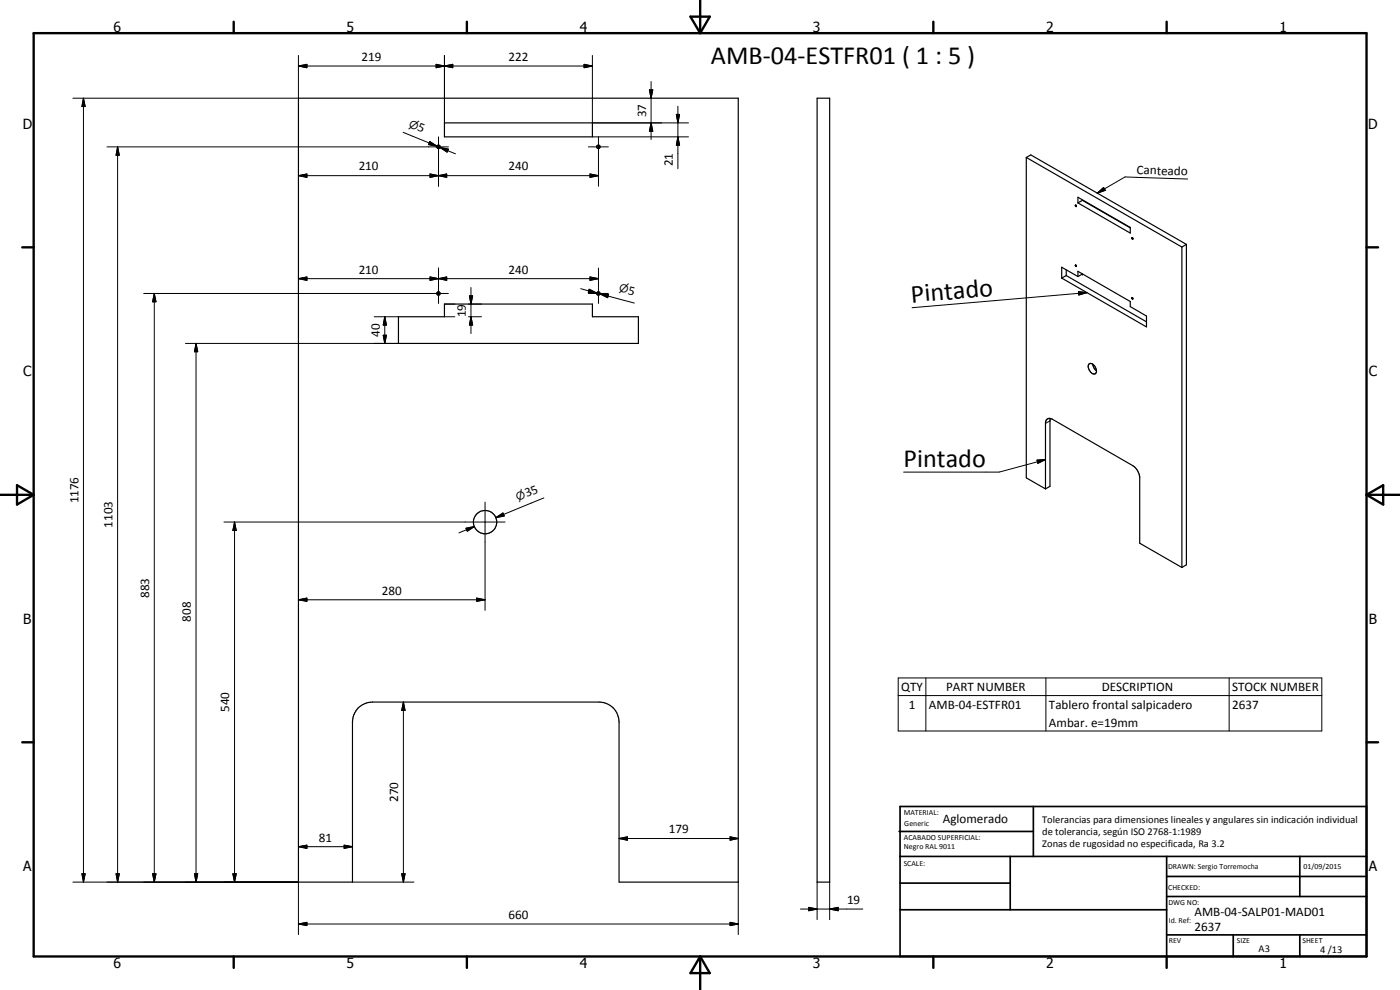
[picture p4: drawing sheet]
<svg xmlns="http://www.w3.org/2000/svg" width="420mm" height="297mm" viewBox="0 0 420 297" stroke-linecap="round" stroke-linejoin="round" font-family="sans-serif">
<g fill="none" stroke="#000" stroke-width=".35">
<path d="M89.6 29.5h132v235.2h-35.8v-48a6 6 0 0 0-6-6h-68a5.9 5.9 0 0 0-6 6v48h-16.2zM133.4 36.9h44.4v4.2h-44.4zM245.2 29.5h3.8v235.2h-3.8zM308 47.2l1.4-.7 46.7 26.8M308 47.2v96.2l5.8 3.3M308 47.2l46.7 26.9M323.5 59.2l15.7 9v1.7l-15.7-9zM324.9 59.9v.2M322.8 61.5l.2 .5zM322.8 79.5l.2 .5-.2-.1zM322.8 79.5h-.1M324.9 60.1l14.3 8.3"/>
<path d="M324.9 60.1l-1.4 .8M339.8 71.3l.2 .5-.3-.3zM339.9 71.8h.1M354.7 74.1v96.2M356.1 73.3v96.2l-1.4 .8M356.1 73.3l-1.4 .8M119.6 95h13.8v-3.8h44.4v3.8h13.8v8h-72zM320 80.9v1.8M320 82.7l24.1 13.9M320 82.7l-1.4 .7M323.5 83v-1.6l15.7 9.1v1.5l4.9 2.8v3.3l-25.5-14.7M323.5 83l-4.9-2.8v3.2"/>
<path d="M324.9 82.2l-1.4 .8M339.7 89.3l.2 .1v.3zM326.8 109.3a1.44 1.44 0 0 1 2.1 1.2l.1 .6a.83 .83 0 0 1-.2 1 .83 .83 0 0 1-1.1-.1l-1-1.5-.1-.9zM327.9 109.3l.4 1.1 .7 .9M315.2 125.6l-.1 20.3-1.3 .8M313.8 146.7v-20a1.27 1.27 0 0 1 .7-1.1 1.27 1.27 0 0 1 1.4 .2l24 13.9a4.7 4.7 0 0 1 2.1 3.3v20l12.7 7.3"/>
<circle cx="131.6" cy="44.1" r=".52"/>
<circle cx="179.6" cy="44.1" r=".52"/>
<circle cx="131.6" cy="88.1" r=".52"/>
<circle cx="179.6" cy="88.1" r=".5"/>
<circle cx="145.6" cy="156.6" r="3.5"/>
</g>
<circle cx="324.9" cy="82.2" r=".18" fill="#000"/>
<g fill="none" stroke="#000" stroke-width=".3">
<path d="M89.6 19.8l2.5-.5v1zM89.6 16.6v12.9h-67.7M89.6 19.8h88.2M130.9 19.3l2.5 .5-2.5 .5zM130.9 19.3l5 1v-1l-5 1zM133.4 19.8l2.5-.5v1zM133.4 16.6v20.3M175.3 19.3l2.5 .5-2.5 .5zM177.8 16.6v20.3h28.8M25 29.5l.6 2.5h-1zM25 29.5v235.2M121 39.7l10.1 4.2"/>
<path d="M194.9 27h1l-.5 2.5zM195.4 36.9l.5 2.5h-1zM195.4 24.5v17.4M203 34.3h1l-.6 2.6zM203.4 31.9v18.7M32.1 44.1h102.5M35.3 44.1l.5 2.5h-1zM35.3 44.1v220.6M89.6 52.7l2.5-.5v1zM89.6 52.7h90M128.8 42.9l2.3 1M129 42.5l2.1 1.4-2.5-.5z"/>
<path d="M129.1 52.2l2.5 .5-2.5 .5zM131.6 52.7l2.5-.5v1zM131.6 41.1v14.8M132 44.2l2.6 .5-.4 .9zM132 44.2l4.7 1.9M176.6 44.1h6M177.1 52.2l2.5 .5-2.5 .5zM177.8 41.1h28.8M179.6 41.1v14.8M203.4 41.1l.6 2.5h-1zM329.3 58l1.9-1.7 .5 .8zM356.4 53.7l-18.8-.6-8.3 4.9"/>
<path d="M43.1 88.1h91.5M46.3 88.1l.5 2.5h-1zM46.3 88.1v176.6M89.6 83.6l2.5-.5v1zM89.6 83.6h90M112.3 95h7.3M115.5 95l.5 2.5h-1zM115.5 95v8M129.1 83.1l2.5 .5-2.5 .5zM131.6 83.6l2.5-.5v1zM131.6 80.4v10.7M133.4 95h3.1"/>
<path d="M133.4 91.2h3.1M140.6 95h3.9M140.6 91.2h3.9M140.9 88.8h.9l-.5 2.4zM141.3 95l.5 2.5h-.9zM141.3 86.3v13.8M174.3 86.6l4.8 1.3M176.6 88.1h6M176.8 86.8l2.3 1.1-2.5-.1zM177.1 83.1l2.5 .5-2.5 .5zM179.6 80.4v10.7M180.1 88.2l2.5 .1-.2 1z"/>
<path d="M180.1 88.2l2.4 .6M180.1 88.2l10.3 2.7M323.7 87.5l2.5 .3-2.4 .7zM326.2 87.8l-52.5 4.5M55.7 103h63.9M58.8 103l.5 2.5h-.9zM58.8 103v161.7M115 100.6h1l-.5 2.4zM311.2 138l2.6-.1-2.3 1.1zM313.8 137.9l-13.9 3.7h-28.7M315.1 126.3l-1.3 .7M67.2 156.6h84.4"/>
<path d="M70.4 156.6l.5 2.6h-1zM70.4 156.6v108.1M139.9 158.5l2.5-.5-2.2 1.4zM142.4 158l-4.7 1.9M145.6 150.7v32.4M148.8 155.3l2.1-1.4 .4 .9zM151.1 154.3l-2.3 1M163.2 149.4l-14.4 5.9M89.6 180l2.5-.5v.9zM89.6 180h56M143.1 179.5l2.5 .5-2.5 .4zM121.1 210.7l.5 2.4h-1z"/>
<path d="M121.1 210.7v54M269.6 203.4h127.1v15.9h-127.1zM269.6 208.7h127.1M277.9 203.4v15.9M313.9 203.4v15.9M368.9 203.4v15.9M89.6 254l2.5-.4v1zM89.6 254h16.2M103.3 253.6l2.5 .4-2.5 .6zM185.8 251.6l2.5-.5v1zM185.8 251.6h35.8M219.1 251.1l2.5 .5-2.5 .5z"/>
<path d="M21.9 264.7h67.7v15.7M24.6 262.2h1l-.6 2.5zM34.8 262.2h1l-.5 2.5zM45.8 262.2h1l-.5 2.5zM58.4 262.2h.9l-.5 2.5zM69.9 262.2h1l-.5 2.5zM89.6 277.2l2.5-.5v1zM89.6 277.2h132M105.8 264.7h18.4M120.6 262.2h1l-.5 2.5zM219.1 276.7l2.5 .5-2.5 .5zM221.6 264.7v15.7"/>
<path d="M240.2 272.8h18.7M242.7 272.2l2.5 .6-2.5 .5zM245.2 264.7v11.2M249 272.8l2.5-.6v1.1zM249 264.7v11.2"/>
</g>
<g fill="none" stroke="#000" stroke-width=".71">
<path d="M10.1 9.9h400v277.1h-400zM70.1 6.5v3.4M140.1 6.5v3.4M207.2 5h5.8l-2.9 4.9zM210.1 0v9.9M280.1 6.5v3.4M350.1 6.5v3.4M6.7 74.2h3.4M410.1 74.2h3.5M.1 148.5h10M5.1 145.6l5 2.9-5 2.9zM410.1 148.5h10"/>
<path d="M410.1 148.5l5-2.9v5.8zM6.7 222.7h3.4M410.1 222.7h3.5M70.1 287v3.4M140.1 287v3.4M210.1 287v10M210.1 287l2.9 5h-5.8zM280.1 287v3.4M350.1 287v3.4"/>
</g>
<g fill="none" stroke="#000" stroke-width=".51">
<path d="M269.8 249.5h40.3M270.1 242h140v45h-140zM270.1 257h140M303.2 257v16M310.1 242v15M350.1 257v30M390.1 257v12M270.1 265h33.1M270.1 273h80M350.1 269h60M350.1 263h60M350.1 280.5h60"/>
<path d="M370.1 280.5v6.5M390.1 280.5v6.5"/>
</g>
<g fill="#000">
<path d="M89.6 19.8l2.5-.5v1zM133.4 19.8l2.5-.5v1zM25 29.5l.6 2.5h-1zM130.9 19.3l2.5 .5-2.5 .5zM175.3 19.3l2.5 .5-2.5 .5zM194.9 27h1l-.5 2.5zM195.4 36.9l.5 2.5h-1zM203 34.3h1l-.6 2.6zM35.3 44.1l.5 2.5h-1zM89.6 52.7l2.5-.5v1zM129 42.5l2.1 1.4-2.5-.5zM129.1 52.2l2.5 .5-2.5 .5z"/>
<path d="M131.6 52.7l2.5-.5v1zM132 44.2l2.6 .5-.4 .9zM177.1 52.2l2.5 .5-2.5 .5zM203.4 41.1l.6 2.5h-1zM329.3 58l1.9-1.7 .5 .8zM46.3 88.1l.5 2.5h-1zM89.6 83.6l2.5-.5v1zM115.5 95l.5 2.5h-1zM129.1 83.1l2.5 .5-2.5 .5zM131.6 83.6l2.5-.5v1zM140.9 88.8h.9l-.5 2.4zM141.3 95l.5 2.5h-.9z"/>
<path d="M176.8 86.8l2.3 1.1-2.5-.1zM177.1 83.1l2.5 .5-2.5 .5zM180.1 88.2l2.5 .1-.2 1zM323.7 87.5l2.5 .3-2.4 .7zM58.8 103l.5 2.5h-.9zM115 100.6h1l-.5 2.4zM311.2 138l2.6-.1-2.3 1.1zM70.4 156.6l.5 2.6h-1zM139.9 158.5l2.5-.5-2.2 1.4zM148.8 155.3l2.1-1.4 .4 .9zM89.6 180l2.5-.5v.9zM143.1 179.5l2.5 .5-2.5 .4z"/>
<path d="M121.1 210.7l.5 2.4h-1zM89.6 254l2.5-.4v1zM103.3 253.6l2.5 .4-2.5 .6zM185.8 251.6l2.5-.5v1zM219.1 251.1l2.5 .5-2.5 .5zM24.6 262.2h1l-.6 2.5zM34.8 262.2h1l-.5 2.5zM45.8 262.2h1l-.5 2.5zM58.4 262.2h.9l-.5 2.5zM69.9 262.2h1l-.5 2.5zM89.6 277.2l2.5-.5v1zM120.6 262.2h1l-.5 2.5z"/>
<path d="M219.1 276.7l2.5 .5-2.5 .5zM242.7 272.2l2.5 .6-2.5 .5zM249 272.8l2.5-.6v1.1z"/>
</g>
<g font-size="7.9">
<text x="213.3" y="19.3">AMB-04-ESTFR01 ( 1 : 5 )</text>
<text x="273.6" y="90.8" transform="rotate(-5 273.6 90.8)">Pintado</text>
<text x="271.2" y="140">Pintado</text>
</g>
<g font-size="4.2">
<text x="34" y="9.6">6</text>
<text x="104" y="9.6">5</text>
<text x="174" y="9.6">4</text>
<text x="244" y="9.6">3</text>
<text x="314" y="9.6">2</text>
<text x="384" y="9.6">1</text>
<text x="6.8" y="38.7">D</text>
<text x="410.6" y="38.7">D</text>
<text x="7" y="112.9">C</text>
<text x="410.8" y="112.9">C</text>
<text x="7" y="187.1">B</text>
<text x="410.8" y="187.1">B</text>
<text x="7" y="261.4">A</text>
<text x="410.8" y="261.4">A</text>
<text x="34" y="290.4">6</text>
<text x="104" y="290.4">5</text>
<text x="174" y="290.4">4</text>
<text x="244" y="290.4">3</text>
<text x="314" y="290.4">2</text>
<text x="384" y="290.4">1</text>
</g>
<g font-size="3.9">
<text x="108.5" y="18.3">219</text>
<text x="152.6" y="18.3">222</text>
<text x="193.9" y="35.2" transform="rotate(-90 193.9 35.2)">37</text>
<text x="125.1" y="39.1" transform="rotate(22 125.1 39.1)">5</text>
<text x="107.6" y="51.1">210</text>
<text x="152.6" y="51.1">240</text>
<text x="202" y="49.9" transform="rotate(-90 202 49.9)">21</text>
<text x="341.1" y="52.2" transform="rotate(2 341.1 52.2)">Canteado</text>
<text x="107.6" y="82.1">210</text>
<text x="152.6" y="82.1">240</text>
<text x="188.3" y="88.2" transform="rotate(15 188.3 88.2)">5</text>
<text x="139.8" y="95.2" transform="rotate(-90 139.8 95.2)">19</text>
<text x="113.9" y="101.1" transform="rotate(-90 113.9 101.1)">40</text>
<text x="158.1" y="149.2" transform="rotate(-22 158.1 149.2)">35</text>
<text x="23.5" y="151" transform="rotate(-90 23.5 151)">1176</text>
<text x="33.8" y="158.4" transform="rotate(-90 33.8 158.4)">1103</text>
<text x="44.8" y="179.4" transform="rotate(-90 44.8 179.4)">883</text>
<text x="114.6" y="178.4">280</text>
<text x="57.3" y="186.6" transform="rotate(-90 57.3 186.6)">808</text>
<text x="270.5" y="207.3">QTY</text>
<text x="283.9" y="207.3">PART NUMBER</text>
<text x="330.7" y="207.3">DESCRIPTION</text>
<text x="369.8" y="207.3">STOCK NUMBER</text>
<text x="68.8" y="213.7" transform="rotate(-90 68.8 213.7)">540</text>
<text x="272.7" y="212.6">1</text>
<text x="278.8" y="212.6">AMB-04-ESTFR01</text>
<text x="314.8" y="212.7">Tablero frontal salpicadero</text>
<text x="369.8" y="212.6">2637</text>
<text x="314.8" y="218.1">Ambar. e=19mm</text>
<text x="119.5" y="240.7" transform="rotate(-90 119.5 240.7)">270</text>
<text x="200.7" y="250.1">179</text>
<text x="282.9" y="246.9">Aglomerado</text>
<text x="95.7" y="252.5">81</text>
<text x="152.6" y="275.7">660</text>
<text x="254.2" y="271.2">19</text>
<text x="358.5" y="275">AMB-04-SALP01-MAD01</text>
<text x="358.5" y="279.4">2637</text>
</g>
<g font-size="3.3">
<text x="122.5" y="38" transform="rotate(22 122.5 38)">n</text>
<text x="185.6" y="87.5" transform="rotate(15 185.6 87.5)">n</text>
<text x="155.4" y="150.3" transform="rotate(-22 155.4 150.3)">n</text>
</g>
<g font-size="3.1">
<text x="312.7" y="246.8">Tolerancias para dimensiones lineales y angulares sin indicación individual</text>
<text x="312.7" y="250.4">de tolerancia, según ISO 2768-1:1989</text>
<text x="312.7" y="254">Zonas de rugosidad no especificada, Ra 3.2</text>
<text x="377.7" y="285.6">A3</text>
<text x="396.2" y="285.9">4 /13</text>
</g>
<g font-size="2.4">
<text x="271.2" y="244.4">MATERIAL:</text>
<text x="271.3" y="252">ACABADO SUPERFICIAL:</text>
<text x="271.4" y="247.9">Generic</text>
<text x="271.3" y="254.6">Negro RAL 9011</text>
<text x="271.2" y="259.7">SCALE:</text>
<text x="350.6" y="260.8">DRAWN: Sergio Torremocha</text>
<text x="391.2" y="260.6">01/09/2015</text>
<text x="350.6" y="267">CHECKED:</text>
<text x="350.6" y="271.4">DWG NO:</text>
<text x="350.8" y="276.9">Id. Ref:</text>
<text x="350.8" y="282.8">REV</text>
<text x="371.2" y="282.9">SIZE</text>
<text x="390.9" y="282.9">SHEET</text>
</g>
</svg>
